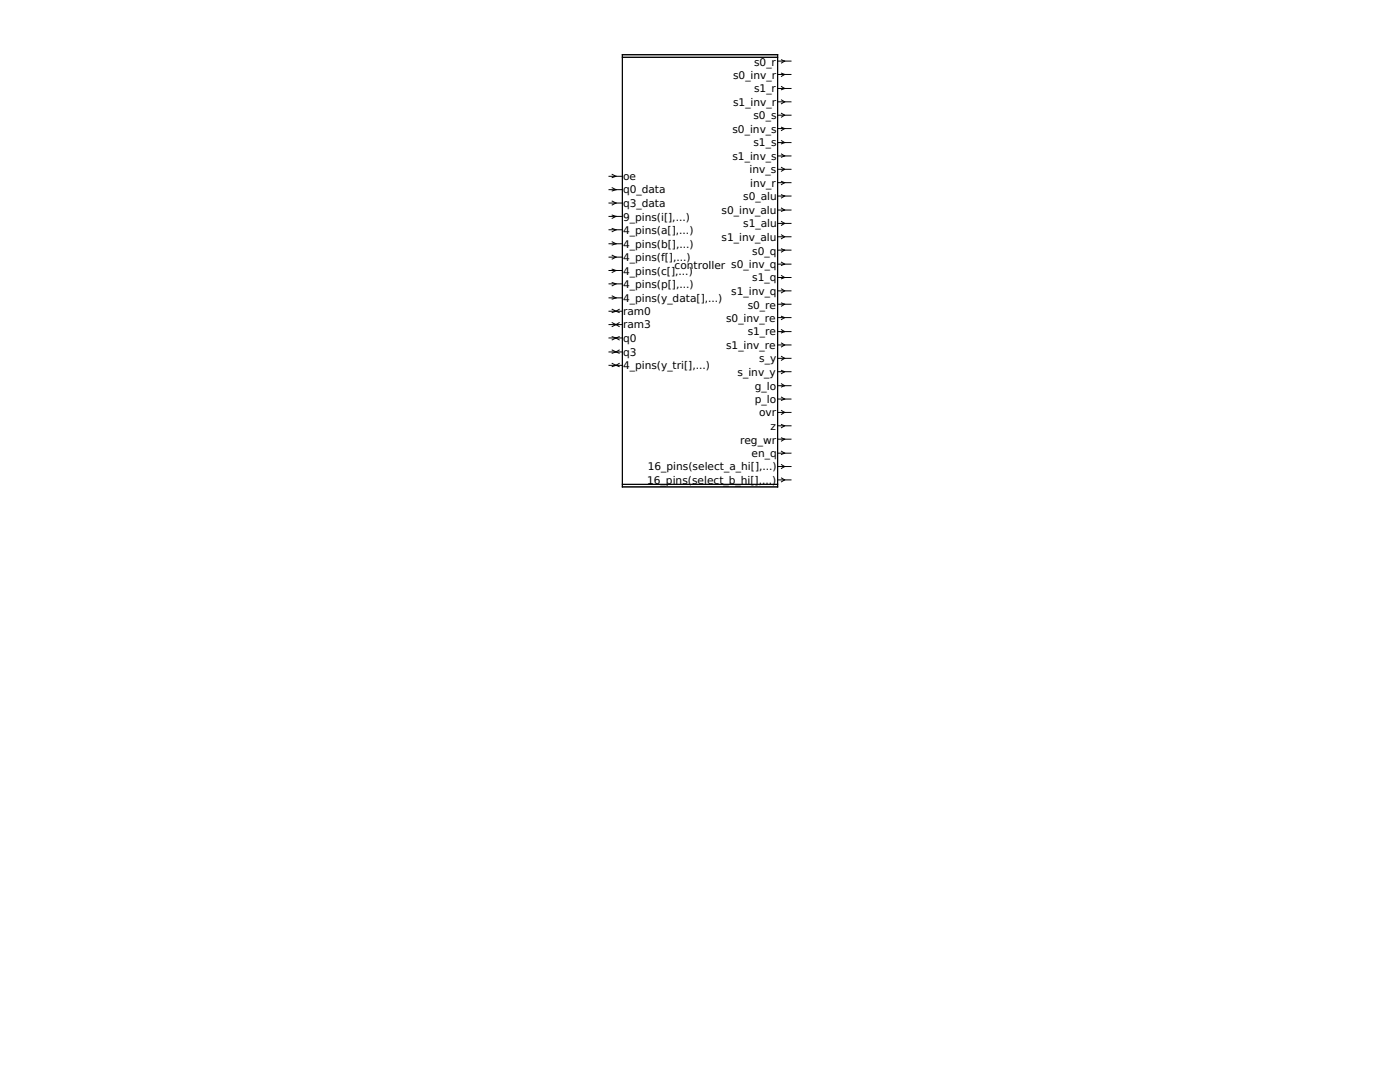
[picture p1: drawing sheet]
<svg xmlns="http://www.w3.org/2000/svg" width="279mm" height="216mm" viewBox="0 0 279 216" stroke-linecap="round" stroke-linejoin="round" font-family="sans-serif">
<g fill="none" stroke="#000" stroke-width=".2">
<path d="M124.2 10.9h31v86.3h-31zM124.2 11.4h31M155.2 12.2h2.7M155.2 14.9h2.7M155.2 17.7h2.7M156 11.9l.6 .3-.6 .4M156 14.6l.6 .3-.6 .3M156 17.3l.6 .4-.6 .2M156 19.9l.6 .4-.6 .4M121.5 35.2h2.7M121.5 37.8h2.7M122.2 34.8l.7 .4-.7 .2"/>
<path d="M122.2 37.5l.7 .3-.7 .3M155.2 20.3h2.7M155.2 23h2.7M155.2 25.7h2.7M155.2 28.4h2.7M155.2 31.1h2.7M155.2 33.8h2.7M155.2 36.4h2.7M155.2 39.1h2.7M156 22.6l.6 .4-.6 .4M156 25.4l.6 .3-.6 .3M156 28.1l.6 .3-.6 .3"/>
<path d="M156 30.7l.6 .4-.6 .3M156 33.4l.6 .4-.6 .4M156 36.2l.6 .2-.6 .4M156 38.9l.6 .2-.6 .4M121.5 40.5h2.7M121.5 43.2h2.7M121.5 45.8h2.7M121.5 48.6h2.7M121.5 51.3h2.7M121.5 54h2.7M121.5 56.6h2.7M121.5 59.4h2.7"/>
<path d="M122.2 40.1l.7 .4-.7 .4M122.2 42.9l.7 .3-.7 .4M122.2 45.6l.7 .2-.7 .4M122.2 48.3l.7 .3-.7 .3M122.2 50.9l.7 .4-.7 .4M122.2 53.7l.7 .3-.7 .4M122.2 56.4l.7 .2-.7 .4M122.2 59.1l.7 .3-.7 .3M155.2 41.9h2.7M155.2 44.6h2.7M155.2 47.2h2.7M155.2 49.9h2.7"/>
<path d="M155.2 52.7h2.7M155.2 55.4h2.7M155.2 58h2.7M156 41.5l.6 .4-.6 .3M156 44.2l.6 .4-.6 .4M156 46.9l.6 .3-.6 .4M156 49.7l.6 .2-.6 .4M156 52.3l.6 .4-.6 .3M156 55l.6 .4-.6 .2M156 57.7l.6 .3-.6 .4M121.5 62.1h2.7M121.5 64.8h2.7"/>
<path d="M121.5 67.4h2.7M121.5 70.2h2.7M121.5 72.9h2.7M122.2 61.7l.7 .4M122.2 64.4l.7 .4M122.2 67.2l.7 .2M122.2 69.9l.7 .3M122.2 72.5l.7 .4M122.9 62.1l.7 .3M122.9 62.1l-.7 .3M122.9 64.8l.7 .4M122.9 64.8l-.7 .4"/>
<path d="M122.9 67.4l.7 .4M122.9 67.4l-.7 .4M122.9 70.2l.7 .3M122.9 70.2l-.7 .3M122.9 72.9l.7 .3M122.9 72.9l-.7 .3M123.6 61.7l-.7 .4M123.6 64.4l-.7 .4M123.6 67.2l-.7 .2M123.6 69.9l-.7 .3M123.6 72.5l-.7 .4M155.2 60.7h2.7"/>
<path d="M155.2 63.4h2.7M155.2 66.2h2.7M155.2 68.8h2.7M155.2 71.5h2.7M155.2 74.2h2.7M155.2 77h2.7M155.2 79.6h2.7M156 60.5l.6 .2-.6 .4M156 63.1l.6 .3-.6 .4M156 65.8l.6 .4-.6 .2M156 68.5l.6 .3-.6 .4M156 71.1l.6 .4-.6 .4"/>
<path d="M156 73.9l.6 .3-.6 .3M156 76.6l.6 .4-.6 .2M156 79.2l.6 .4-.6 .3M124.2 96.6h31M155.2 82.3h2.7M155.2 85h2.7M155.2 87.6h2.7M155.2 90.4h2.7M155.2 93.1h2.7M155.2 95.8h2.7M156 81.9l.6 .4-.6 .4M156 84.7l.6 .3-.6 .3"/>
<path d="M156 87.4l.6 .2-.6 .4M156 90l.6 .4-.6 .3M156 92.7l.6 .4-.6 .4M156 95.4l.6 .4-.6 .3"/>
</g>
<g font-size="2.1">
<text x="146.3" y="15.7">s0_inv_r</text>
<text x="150.5" y="13.1">s0_r</text>
<text x="146.3" y="21.1">s1_inv_r</text>
<text x="150.4" y="23.7">s0_s</text>
<text x="150.5" y="18.4">s1_r</text>
<text x="146.2" y="26.5">s0_inv_s</text>
<text x="150.4" y="29.2">s1_s</text>
<text x="124.3" y="35.9">oe</text>
<text x="146.2" y="31.9">s1_inv_s</text>
<text x="149.6" y="34.5">inv_s</text>
<text x="124.3" y="38.6">q0_data</text>
<text x="124.3" y="41.3">q3_data</text>
<text x="148.3" y="40">s0_alu</text>
<text x="149.7" y="37.3">inv_r</text>
<text x="124.3" y="44.1">9_pins(i[],...)</text>
<text x="124.3" y="46.7">4_pins(a[],...)</text>
<text x="144" y="42.7">s0_inv_alu</text>
<text x="148.3" y="45.3">s1_alu</text>
<text x="124.3" y="49.4">4_pins(b[],...)</text>
<text x="124.3" y="52.1">4_pins(f[],...)</text>
<text x="134.6" y="53.6">controller s0_inv_q</text>
<text x="144" y="48">s1_inv_alu</text>
<text x="150.1" y="50.8">s0_q</text>
<text x="124.3" y="54.9">4_pins(c[],...)</text>
<text x="124.3" y="57.5">4_pins(p[],...)</text>
<text x="145.9" y="58.8">s1_inv_q</text>
<text x="150.1" y="56.1">s1_q</text>
<text x="124.3" y="62.9">ram0</text>
<text x="124.3" y="65.5">ram3</text>
<text x="124.3" y="60.2">4_pins(y_data[],...)</text>
<text x="144.9" y="64.3">s0_inv_re</text>
<text x="149.2" y="61.6">s0_re</text>
<text x="124.3" y="68.3">q0</text>
<text x="124.3" y="71">q3</text>
<text x="144.9" y="69.6">s1_inv_re</text>
<text x="149.2" y="66.9">s1_re</text>
<text x="124.3" y="73.7">4_pins(y_tri[],...)</text>
<text x="147.2" y="75.1">s_inv_y</text>
<text x="150.6" y="77.7">g_lo</text>
<text x="151.5" y="72.3">s_y</text>
<text x="150.6" y="80.4">p_lo</text>
<text x="151.5" y="83.1">ovr</text>
<text x="147.7" y="88.5">reg_wr</text>
<text x="153.8" y="85.9">z</text>
<text x="129.3" y="93.9">16_pins(select_a_hi[],...)</text>
<text x="150" y="91.2">en_q</text>
<text x="129.2" y="96.5">16_pins(select_b_hi[],...)</text>
</g>
</svg>
